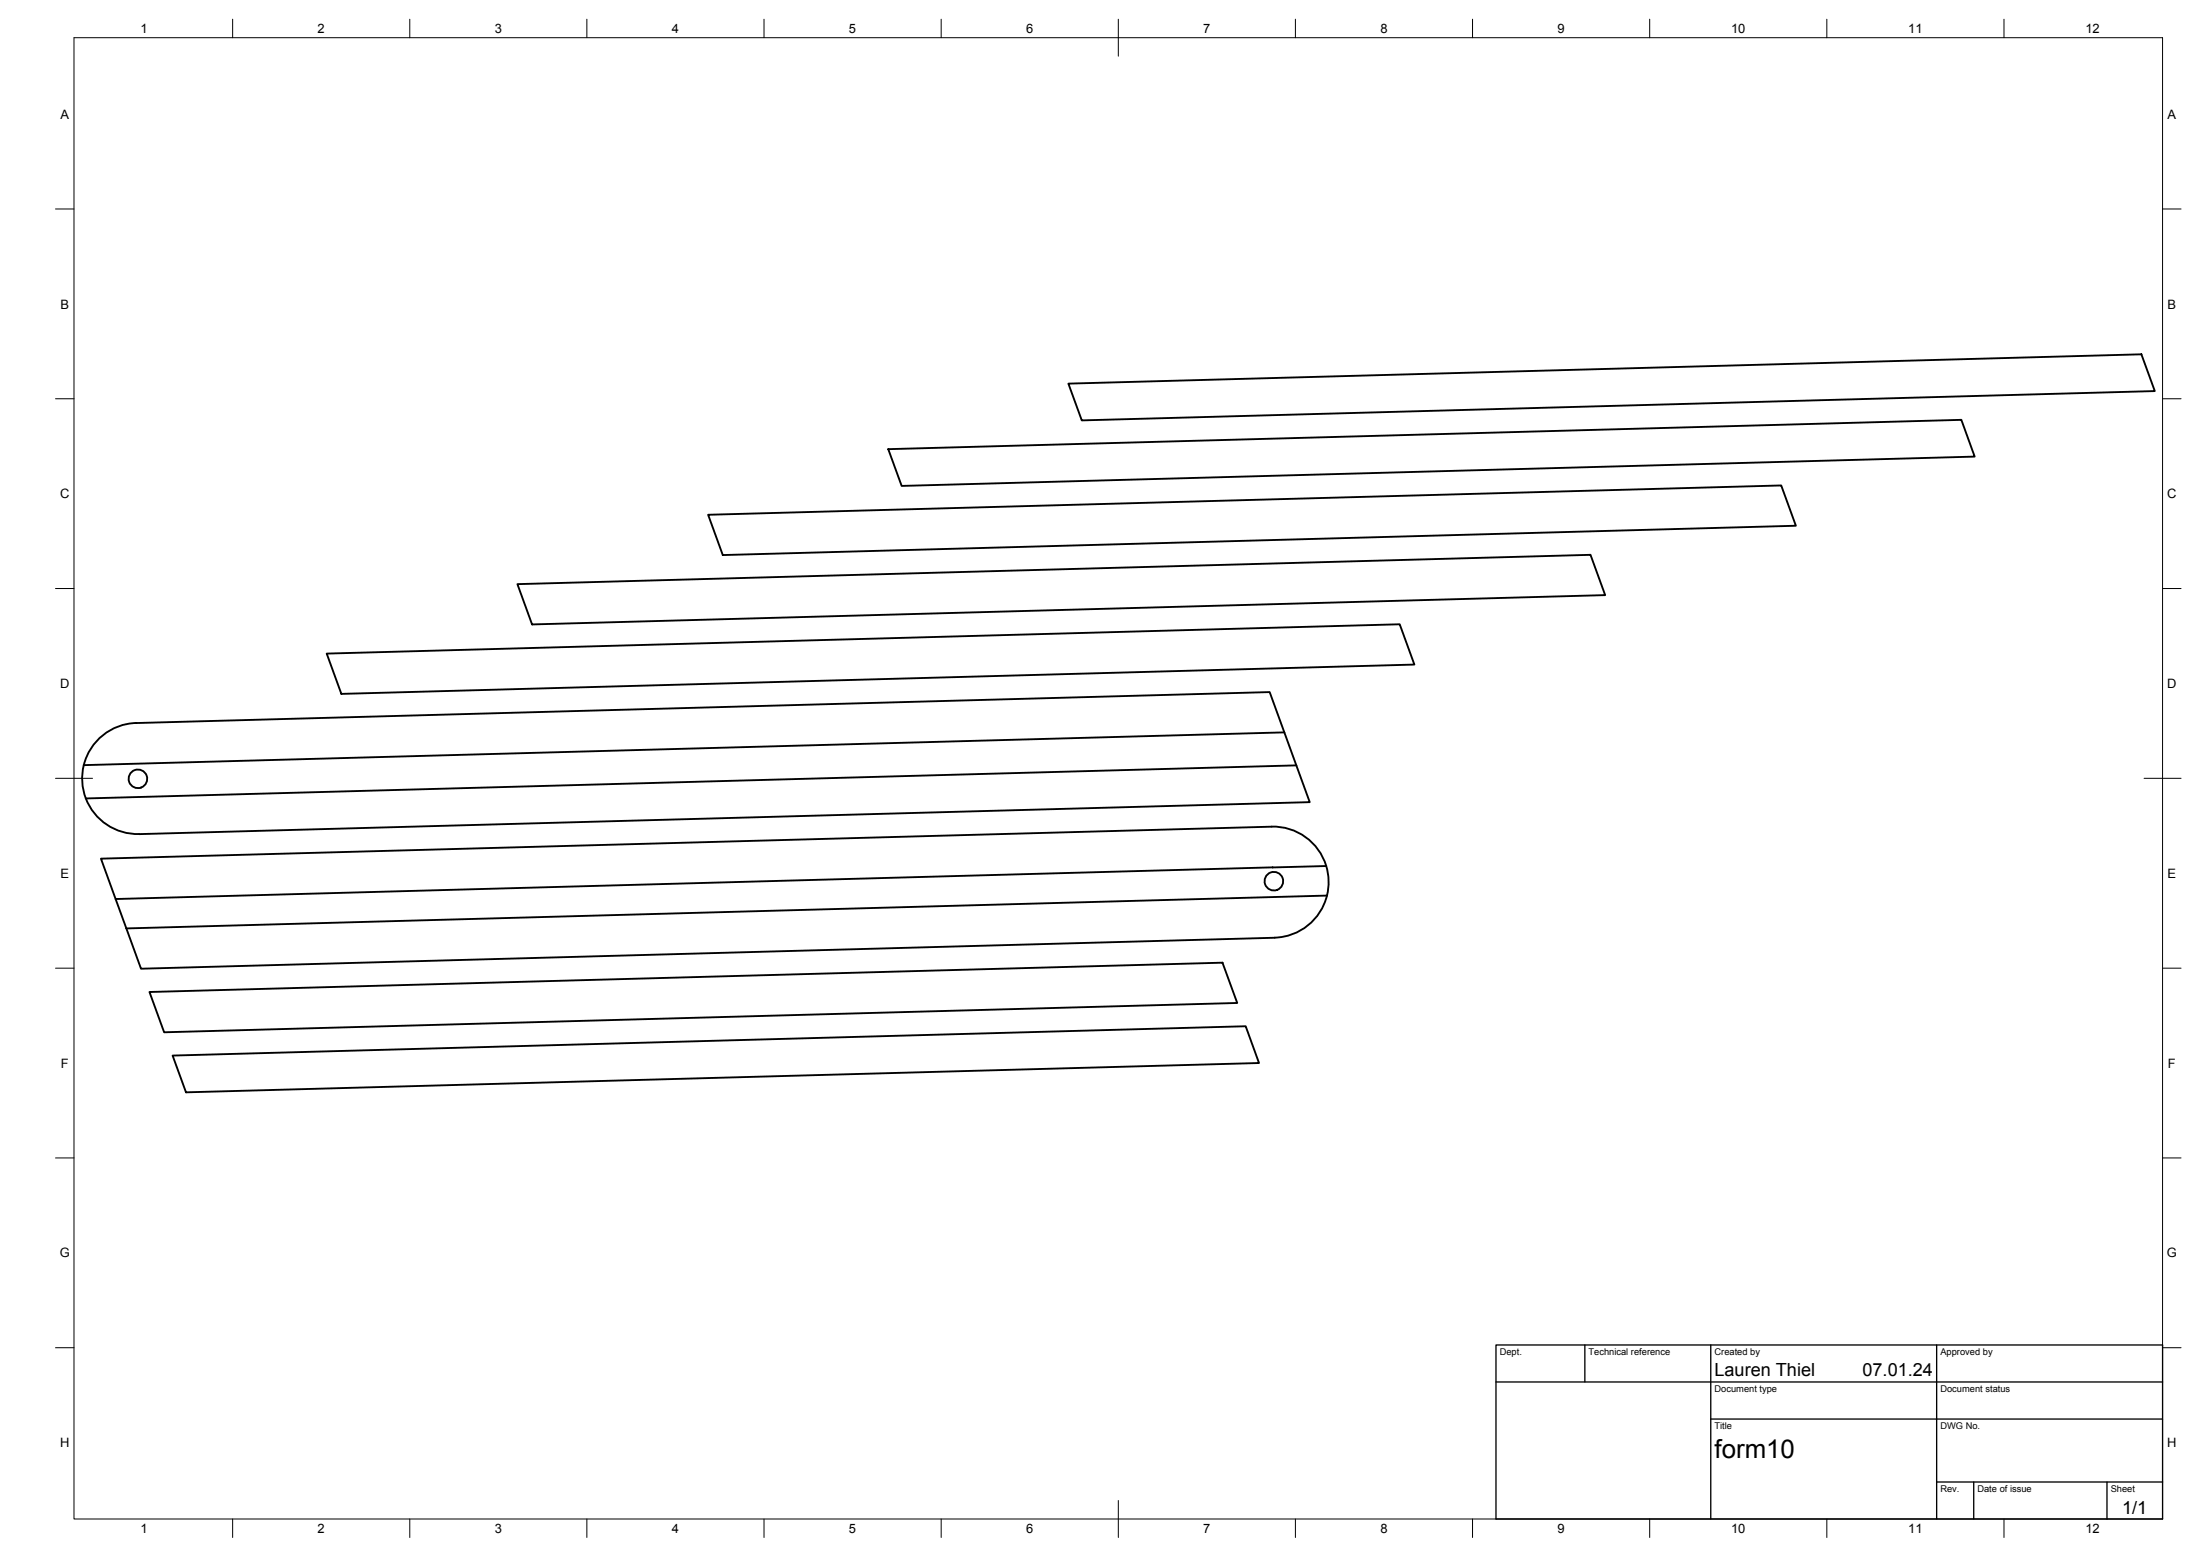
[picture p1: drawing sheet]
<svg xmlns="http://www.w3.org/2000/svg" width="594mm" height="420mm" viewBox="0 0 594 420" stroke-linecap="round" stroke-linejoin="round" font-family="sans-serif">
<!-- layer: Visible -->
<g fill="none" stroke="#000" stroke-width=".51">
<path d="M288.5 103.6l289.8-7.9 3.6 9.9-289.8 7.9zM191.2 139l289.8-7.9 3.9 10.9-289.7 7.9zM239.9 121.3l289.7-7.9 3.6 9.9-289.7 7.9zM139.7 157.7l289.8-7.9 4 10.9-289.8 7.9zM88.2 176.5l289.8-7.9 3.9 10.9-289.7 7.9zM36.7 195.2l306.2-8.3 3.9 10.9M36.8 195.2a15 15 0 0 0-14.2 11.4M346.8 197.8l-324.2 8.8M346.8 197.8l3.3 8.9M22.6 206.6a15 15 0 0 0 15 18.6l316.1-8.6-3.6-9.9M350.1 206.7l-326.9 8.9M343.4 223.2l-316.1 8.7 3.9 10.9 326.9-9"/>
<path d="M343.4 223.2a15 15 0 0 1 14.7 10.6M358.1 233.8a15 15 0 0 1 .2 8M31.2 242.8l2.9 7.9M34.1 250.7l4 10.9 306.1-8.4M358.3 241.8l-324.2 8.9M358.3 241.8a15 15 0 0 1-14.1 11.4M40.4 267.9l289.7-8 4 10.9-289.8 7.9zM46.6 285l289.8-7.9 3.6 9.9-289.8 8z"/>
<circle cx="37.2" cy="210.3" r="2.51"/>
<circle cx="344" cy="237.9" r="2.51"/>
</g>
<!-- layer: BORDER -->
<g fill="none" stroke="#000" stroke-width=".27">
<path d="M20 10.2h564v400h-564zM62.8 5.2v5M110.7 5.2v5M158.5 5.2v5M206.3 5.2v5M254.1 5.2v5M302 5.2v10M349.8 5.2v5M397.6 5.2v5M445.5 5.2v5M493.3 5.2v5M541.1 5.2v5"/>
<path d="M15 56.4h5M584 56.4h5M15 107.7h5M584 107.7h5M15 158.9h5M584 158.9h5M15 210.2h10M579 210.2h10M15 261.4h5M584 261.4h5M15 312.7h5M584 312.7h5"/>
<path d="M15 363.9h5M584 363.9h5M62.8 410.2v5M110.7 410.2v5M158.5 410.2v5M206.3 410.2v5M254.1 410.2v5M302 405.2v10M349.8 410.2v5M397.6 410.2v5M445.5 410.2v5M493.3 410.2v5"/>
<path d="M541.1 410.2v5"/>
</g>
<!-- layer: TITLEBLOCK -->
<path d="M404 363.2h180v47h-180zM404 373.2h180M428 363.2v10M462 363.2v47M523 363.2v47M462 383.2h122M523 400.2h61M533 400.2v10M569 400.2v10" fill="none" stroke="#000" stroke-width=".36"/>
<text font-size="7" x="463" y="393.7">form10</text>
<g font-size="4.9">
<text x="463" y="371.7">Lauren Thiel</text>
<text x="502.9" y="371.7">07.01.24</text>
<text x="573.1" y="408.8">1/1</text>
</g>
<g font-size="3.5">
<text x="37.9" y="8.9">1</text>
<text x="85.8" y="8.9">2</text>
<text x="133.6" y="8.9">3</text>
<text x="181.4" y="8.9">4</text>
<text x="229.3" y="8.9">5</text>
<text x="277.1" y="8.9">6</text>
<text x="324.9" y="8.9">7</text>
<text x="372.7" y="8.9">8</text>
<text x="420.6" y="8.9">9</text>
<text x="467.4" y="8.9">10</text>
<text x="515.3" y="8.9">11</text>
<text x="563.1" y="8.9">12</text>
<text x="16.3" y="32">A</text>
<text x="585.3" y="32">A</text>
<text x="16.3" y="83.3">B</text>
<text x="585.3" y="83.3">B</text>
<text x="16.2" y="134.6">C</text>
<text x="585.2" y="134.6">C</text>
<text x="16.2" y="185.8">D</text>
<text x="585.2" y="185.8">D</text>
<text x="16.3" y="237">E</text>
<text x="585.3" y="237">E</text>
<text x="16.4" y="288.3">F</text>
<text x="585.4" y="288.3">F</text>
<text x="16.1" y="339.6">G</text>
<text x="585.1" y="339.6">G</text>
<text x="16.2" y="390.8">H</text>
<text x="585.2" y="390.8">H</text>
<text x="37.9" y="413.9">1</text>
<text x="85.8" y="413.9">2</text>
<text x="133.6" y="413.9">3</text>
<text x="181.4" y="413.9">4</text>
<text x="229.3" y="413.9">5</text>
<text x="277.1" y="413.9">6</text>
<text x="324.9" y="413.9">7</text>
<text x="372.7" y="413.9">8</text>
<text x="420.6" y="413.9">9</text>
<text x="467.4" y="413.9">10</text>
<text x="515.3" y="413.9">11</text>
<text x="563.1" y="413.9">12</text>
</g>
<g font-size="2.5">
<text x="405" y="366">Dept.</text>
<text x="429" y="366">Technical reference</text>
<text x="463" y="366">Created by</text>
<text x="524" y="366">Approved by</text>
<text x="463" y="376">Document type</text>
<text x="524" y="376">Document status</text>
<text x="463" y="386">Title</text>
<text x="524" y="386">DWG No.</text>
<text x="524" y="403">Rev.</text>
<text x="534" y="403">Date of issue</text>
<text x="570" y="403">Sheet</text>
</g>
</svg>
